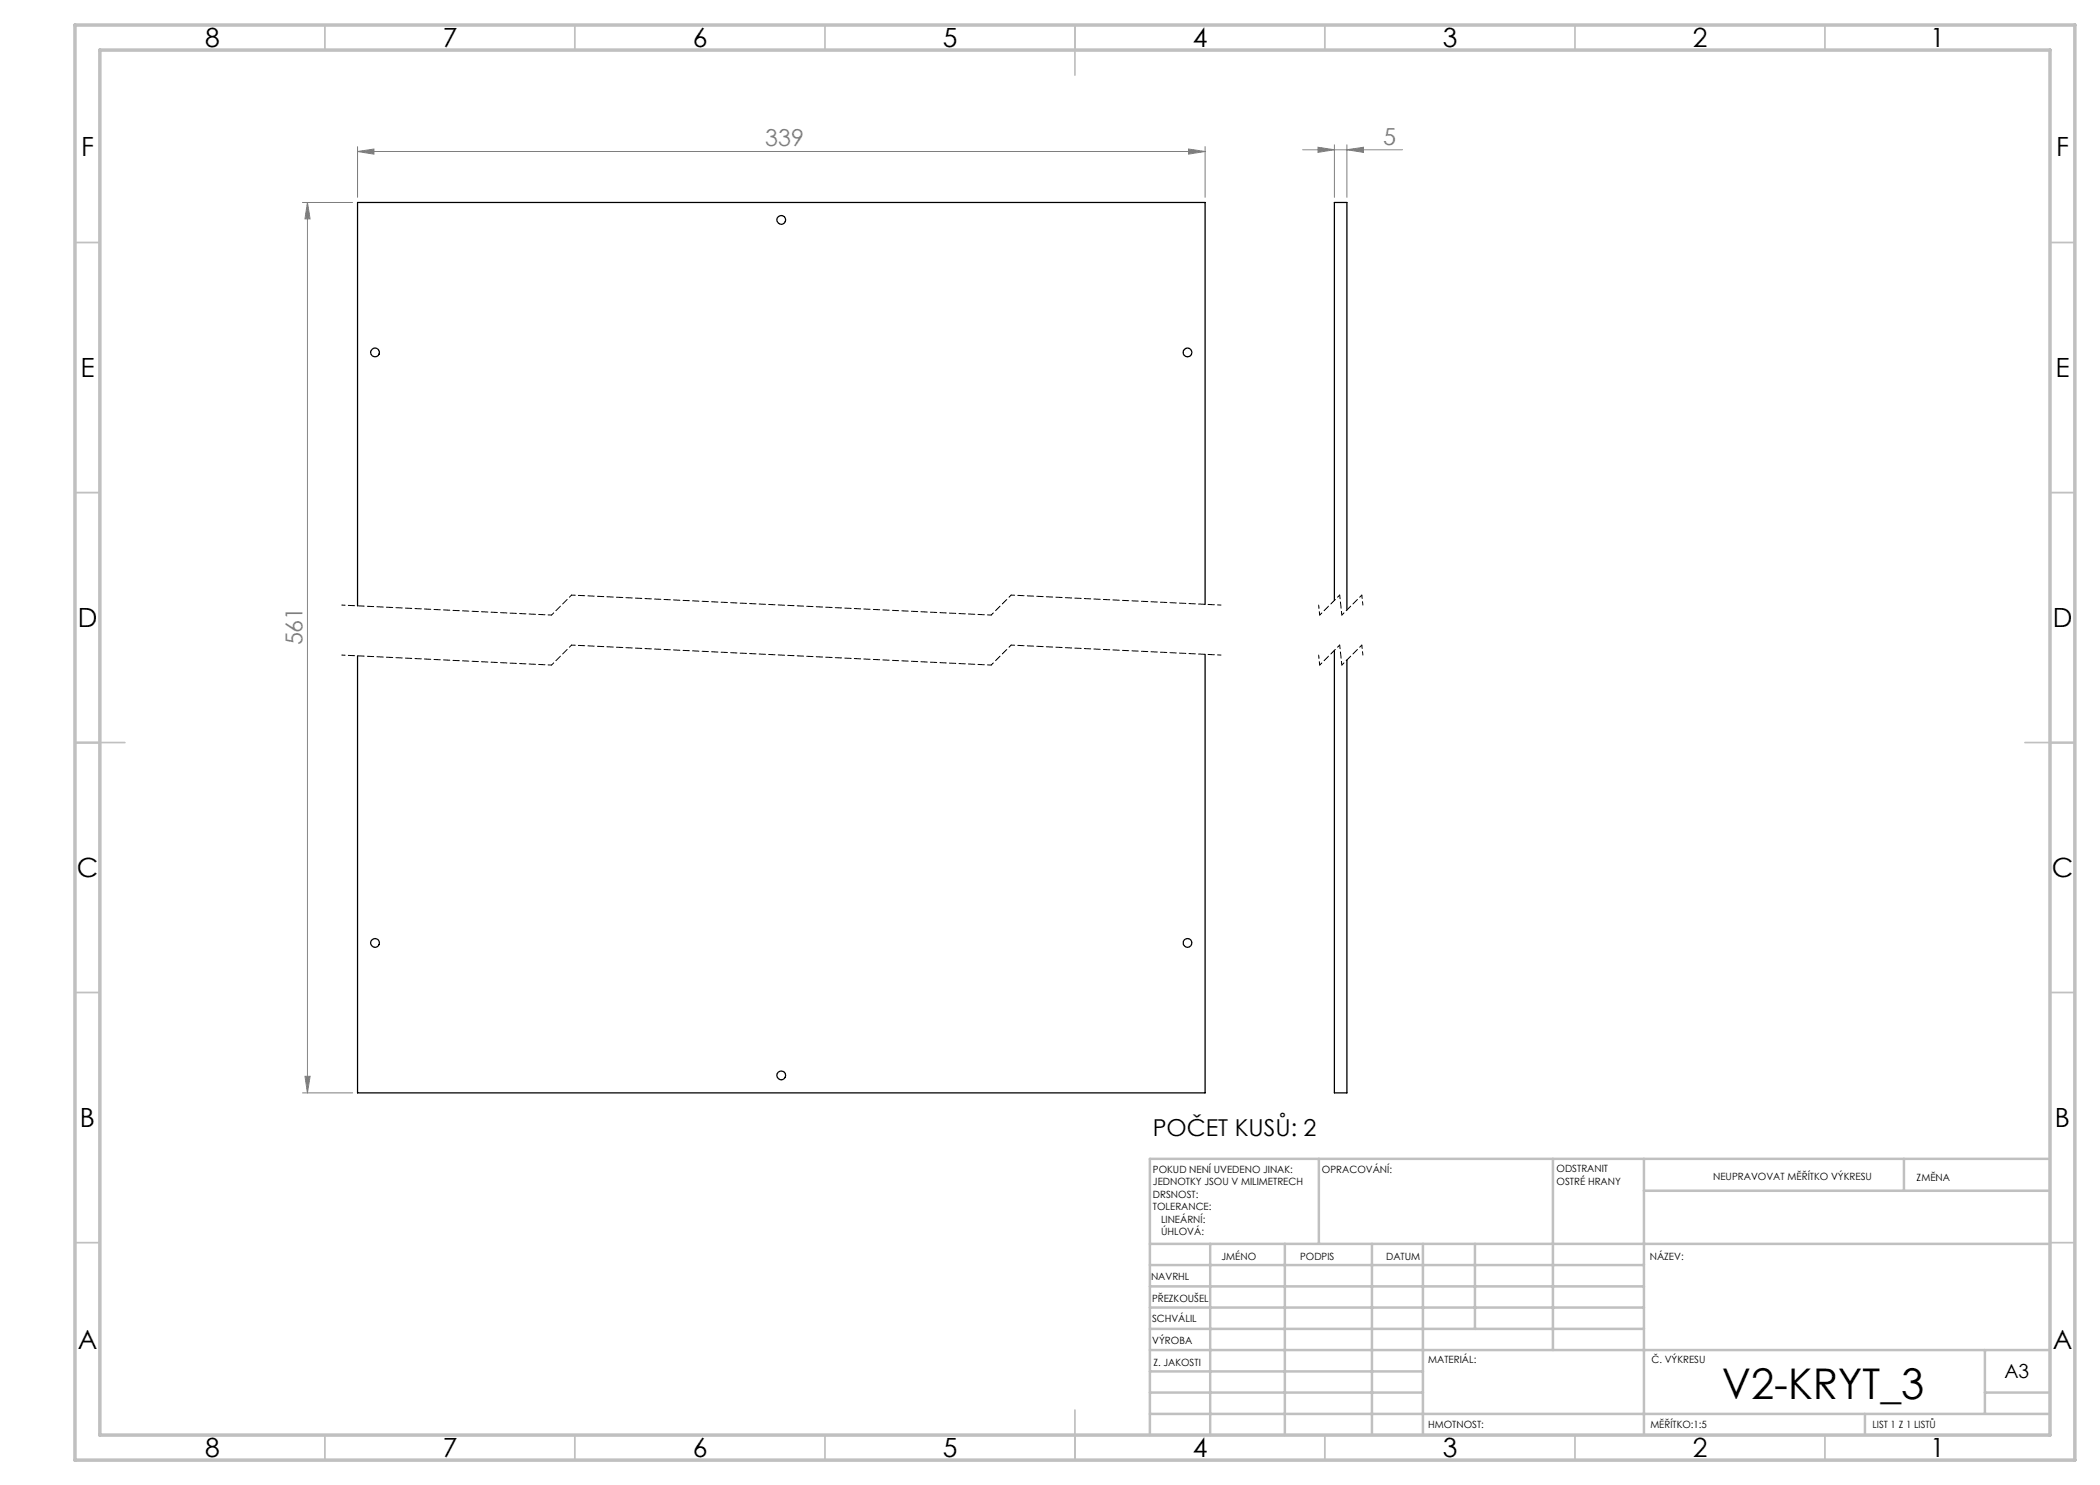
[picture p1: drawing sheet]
<svg xmlns="http://www.w3.org/2000/svg" width="420mm" height="297mm" viewBox="0 0 420 297" stroke-linecap="round" stroke-linejoin="round" font-family="sans-serif">
<g fill="none" stroke="#808080" stroke-width=".2">
<path d="M71.5 30.3l3.3-.5v1zM71.5 29.3v10.2M71.5 30.3h169.5M237.7 29.8l3.3 .5-3.3 .5zM241 29.3v10.2M260.5 29.9h20M263.6 29.5l3.3 .4-3.3 .6zM266.9 29v10.5M269.4 29.9l3.3-.4v1zM269.4 29v10.5M60.5 40.5h10M61.5 40.5v178.1"/>
<path d="M61.5 40.5l.5 3.3h-1zM60.5 218.6h10M61 215.3h1l-.5 3.3z"/>
</g>
<path d="M110.3 133l-42-2M110.3 123l-42-2M244.2 131l-42-2M244.2 121l-42-2M263.9 133l-.2-2M263.9 123l-.2-2M272.6 131l-.2-2M272.6 121l-.2-2" fill="none" stroke="#000" stroke-width=".2" stroke-dasharray="1.3 .6" stroke-dashoffset=".6"/>
<path d="M114.3 119l-4 4M202.2 119l-4 4M267.9 119l-4 4M272.4 119l-4 4M114.3 129l-4 4M202.2 129l-4 4M267.9 129l-4 4M272.4 129l-4 4" fill="none" stroke="#000" stroke-width=".2" stroke-dasharray="1.3 .6" stroke-dashoffset=".7"/>
<path d="M198.2 133l-83.9-4M198.2 123l-83.9-4M268.4 133l-.5-4M268.4 123l-.5-4" fill="none" stroke="#000" stroke-width=".2" stroke-dasharray="1.3 .6" stroke-dashoffset=".5"/>
<g fill="none" stroke="#c0c0c0" stroke-width=".35">
<path d="M65 5v5M115 5v5M165 5v5M215 5v10M265 5v5M315 5v5M365 5v5M15 48.5h5M410 48.5h5M15 98.5h5M410 98.5h5M15 148.5h10"/>
<path d="M405 148.5h10M15 198.5h5M410 198.5h5M15 248.5h5M410 248.5h5M65 287v5M115 287v5M165 287v5M215 282v10M265 287v5M315 287v5M365 287v5"/>
</g>
<g fill="none" stroke="#c0c0c0" stroke-width=".5">
<path d="M263.8 231.8v17M310.6 231.8v38.2M328.8 231.8v55.2M328.8 238.2h81.2M380.8 231.8v6.4M410 231.8h-180v55.2M230 248.8h180M230 257.3h98.8M230 253h98.8M242 248.8v38.2M257 248.8v38.2M274.4 248.8v38.2"/>
<path d="M284.6 248.8v38.2M295 248.8v17M230 265.8h98.8M230 261.5h98.8M230 278.5h54.6M230 274.3h54.6M230 270h180M397 278.5h13M397 270v12.8M230 282.8h180M373 282.8v4.2"/>
</g>
<path d="M15 5h400v287h-400zM20 10h390v277h-390z" fill="none" stroke="#c0c0c0" stroke-width=".7"/>
<g fill="#808080">
<path d="M237.7 29.8l3.3 .5-3.3 .5zM71.5 30.3l3.3-.5v1z"/>
<path d="M263.6 29.5l3.3 .4-3.3 .6zM269.4 29.9l3.3-.4v1z"/>
<path d="M61.5 40.5l.5 3.3h-1zM61 215.3h1l-.5 3.3z"/>
</g>
<g fill="none" stroke="#000" stroke-width=".25">
<path d="M241 120.9v-80.4h-169.5v80.7M241 130.9v87.7h-169.5v-87.4M266.9 120.1v-79.6h2.5v81.5M266.9 130.1v88.5h2.5v-86.6"/>
<circle cx="156.2" cy="44" r=".87"/>
<circle cx="75" cy="70.5" r=".88"/>
<circle cx="237.5" cy="70.5" r=".88"/>
<circle cx="75" cy="188.6" r=".87"/>
<circle cx="237.5" cy="188.6" r=".87"/>
<circle cx="156.2" cy="215.1" r=".87"/>
</g>
<text font-size="8.5" x="344.4" y="279.7">V2-KRYT_3</text>
<g font-size="5.3">
<text x="41" y="9.5">8</text>
<text x="88.5" y="9.5">7</text>
<text x="138.5" y="9.5">6</text>
<text x="188.5" y="9.5">5</text>
<text x="238.5" y="9.5">4</text>
<text x="288.5" y="9.5">3</text>
<text x="338.5" y="9.5">2</text>
<text x="386" y="9.5">1</text>
<text x="16.2" y="31.2">F</text>
<text x="411.2" y="31.2">F</text>
<text x="16.1" y="75.5">E</text>
<text x="411.1" y="75.5">E</text>
<text x="15.5" y="125.5">D</text>
<text x="410.5" y="125.5">D</text>
<text x="15.4" y="175.5">C</text>
<text x="410.4" y="175.5">C</text>
<text x="16" y="225.5">B</text>
<text x="411" y="225.5">B</text>
<text x="15.5" y="269.7">A</text>
<text x="410.5" y="269.7">A</text>
<text x="41" y="291.5">8</text>
<text x="88.5" y="291.5">7</text>
<text x="138.5" y="291.5">6</text>
<text x="188.5" y="291.5">5</text>
<text x="238.5" y="291.5">4</text>
<text x="288.5" y="291.5">3</text>
<text x="338.5" y="291.5">2</text>
<text x="386" y="291.5">1</text>
</g>
<g font-size="4.7" fill="#808080">
<text x="153" y="29.3">339</text>
<text x="276.6" y="28.9">5</text>
<text x="60.5" y="129.1" transform="rotate(-90 60.5 129.1)">561</text>
</g>
<text font-size="4.7" x="230.6" y="227.2">POČET KUSŮ: 2</text>
<text font-size="3.9" x="400.9" y="275.5">A3</text>
<g font-size="2">
<text x="230.6" y="234.6">POKUD NENÍ UVEDENO JINAK:</text>
<text x="230.6" y="237.1">JEDNOTKY JSOU V MILIMETRECH</text>
<text x="230.6" y="239.6">DRSNOST:</text>
<text x="264.4" y="234.6">OPRACOVÁNÍ:</text>
<text x="311.3" y="234.5">ODSTRANIT</text>
<text x="311.3" y="237">OSTRÉ HRANY</text>
<text x="342.6" y="236">NEUPRAVOVAT MĚŘÍTKO VÝKRESU</text>
<text x="383.3" y="236.2">ZMĚNA</text>
<text x="230.6" y="242.1">TOLERANCE:</text>
<text x="232.2" y="244.6">LINEÁRNÍ:</text>
<text x="232.2" y="247.1">ÚHLOVÁ:</text>
<text x="244.3" y="252">JMÉNO</text>
<text x="260" y="251.9">PODPIS</text>
<text x="277.2" y="251.9">DATUM</text>
<text x="330" y="251.9">NÁZEV:</text>
<text x="230.2" y="256.1">NAVRHL</text>
<text x="230.4" y="260.3">PŘEZKOUŠEL</text>
<text x="230.4" y="264.4">SCHVÁLIL</text>
<text x="230.5" y="268.8">VÝROBA</text>
<text x="230.7" y="273.1">Z. JAKOSTI</text>
<text x="285.6" y="272.5">MATERIÁL:</text>
<text x="330.3" y="272.5">Č. VÝKRESU</text>
<text x="285.6" y="285.5">HMOTNOST:</text>
<text x="330.1" y="285.6">MĚŘÍTKO:1:5</text>
<text x="374.5" y="285.6">LIST 1 Z 1 LISTŮ</text>
</g>
</svg>
